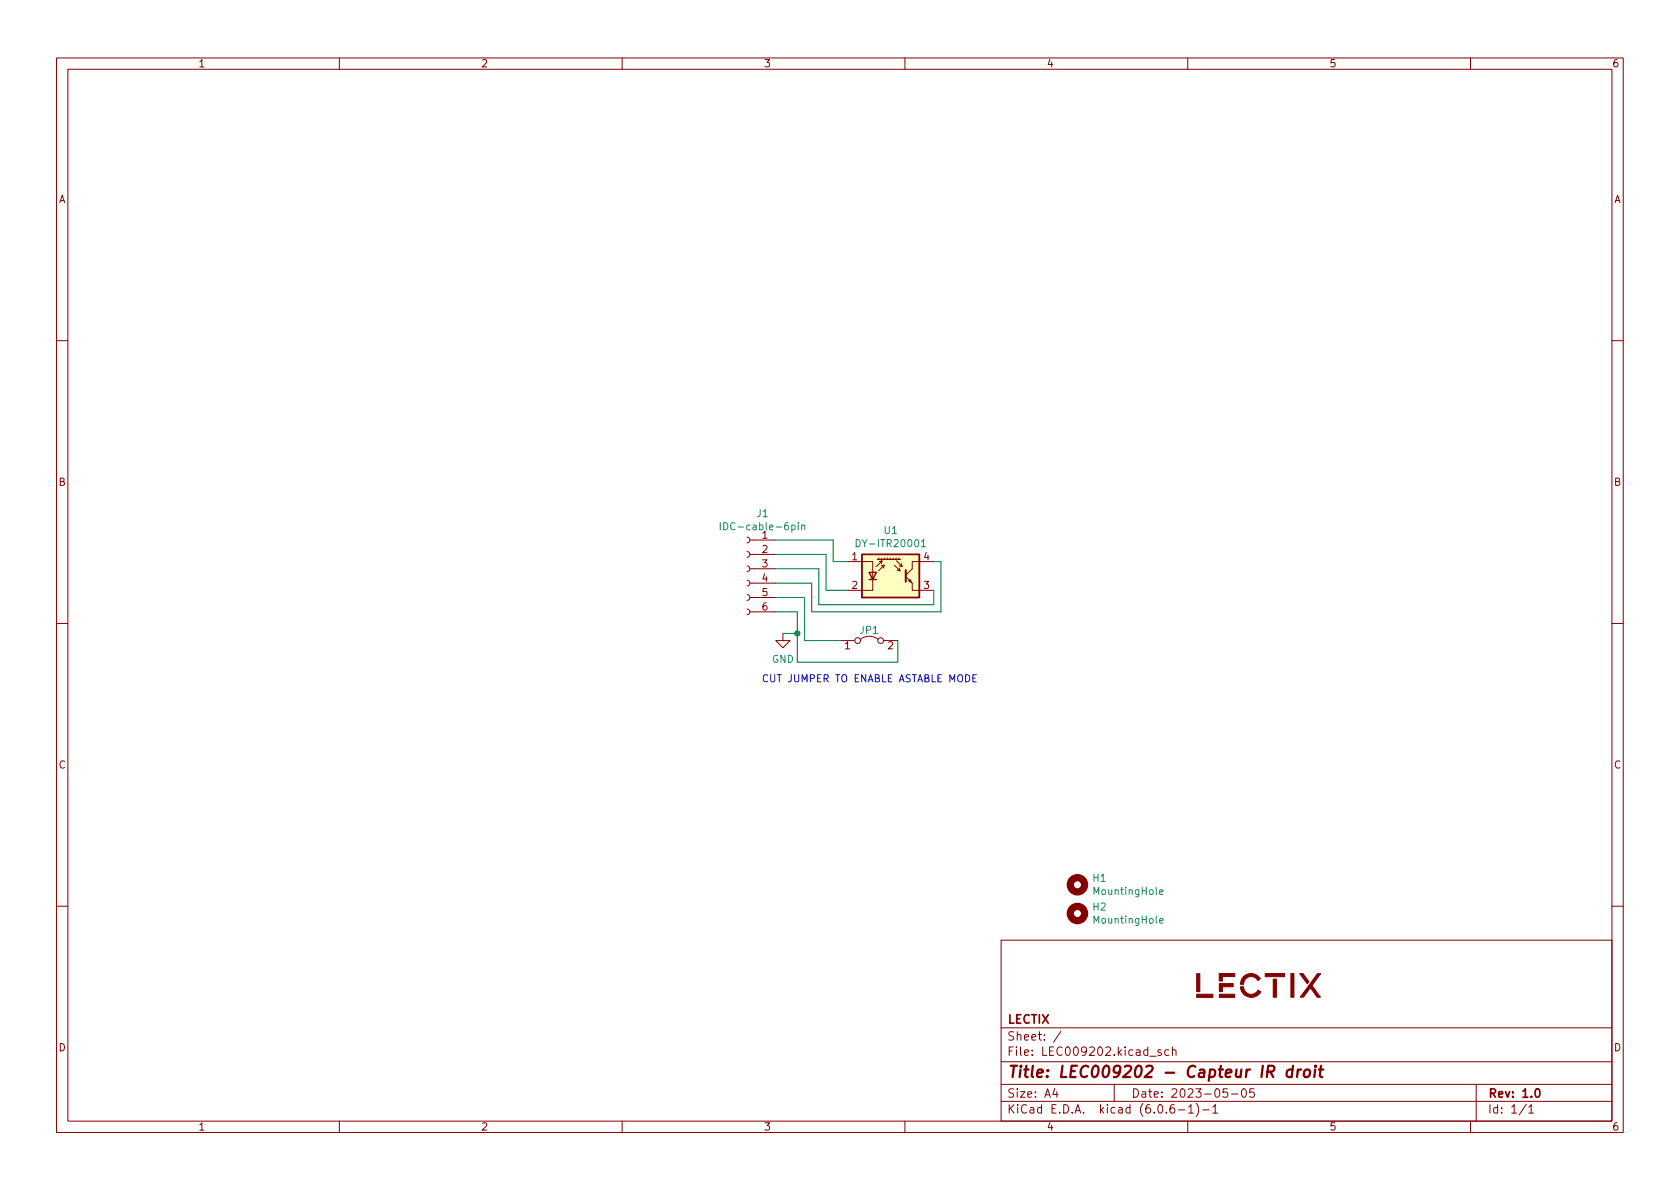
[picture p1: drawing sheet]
<svg xmlns="http://www.w3.org/2000/svg" width="297mm" height="210mm" viewBox="0 0 297 210" stroke-linecap="round" stroke-linejoin="round" font-family="sans-serif">
<g fill="none" stroke="#840000" stroke-width=".18">
<path d="M10 10.2h277v190.1h-277zM12 12.2h273v186.1h-273zM60 10.2v2M110 10.2v2M160 10.2v2M210 10.2v2M260 10.2v2M10 60.2h2M285 60.2h2M132.1 97.5l.3 .2 .2 .3-.2 .4-.3 .1M132.1 95l.3 .1 .2 .4-.2 .4-.3 .1M132.6 98h4.6"/>
<path d="M132.6 95.5h4.6M149.9 99.3h4.4v5.1h-4.4M155.1 98.9h4.2M155.4 99.3l.6-.1-1.1 1M155.4 98.7l-.2 .2M156 98.7l-.3 .2M156 99.2l-.2 .5M156.3 99.9l-.1 .6M156.5 98.7l-.3 .2M157 98.7l-.3 .2M157.5 98.7l-.3 .2M158 98.7l-.3 .2"/>
<path d="M158.1 99.9l1 1.1-.1-.5M158.5 99.2l1 1-.1-.5M158.5 98.7l-.3 .2M159 98.7l-.3 .2M165.1 99.3h-3.8v1.3l-1.2 1.1M10 110.2h2M132.1 107.7l.3 .1 .2 .4-.2 .4-.3 .1M132.1 105.2l.3 .1 .2 .4-.2 .3-.3 .2M132.1 102.6l.3 .2 .2 .3-.2 .4-.3 .1M132.1 100.1l.3 .1 .2 .4-.2 .3-.3 .2M132.6 108.2h4.6M132.6 105.7h4.6"/>
<path d="M132.6 103.1h4.6M132.6 100.6h4.6M138.4 112v1.3h1.3l-1.3 1.2-1.2-1.2h1.2M148.6 113.3h2.5M152.1 113a2.54 2.54 0 0 1 3.1 0M155.8 100.1l.5-.2-1 1.1M156.2 113.3h2.5M158.6 100.8l.5 .2M159 100.1l.5 .1M160.1 102l1.2 1.1v1.3h3.8M160.7 102.7l.2-.2 .3 .5zM285 110.2h2"/>
<path d="M10 160.2h2M177 166.3h108v32h-108zM285 160.2h2M60 198.3v2M110 198.3v2M160 198.3v2M177 194.8h108M177 191.8h108M177 187.8h108M177 181.8h108M186.5 192.5l-.4 1h1M186.9 193v1"/>
<path d="M187.6 182.4l-1.3 1.9M197 191.8v3M203.3 186.8h1.1M205.3 185.7l-.4-.1-.2 .2 .1 .3 .5 .1v.4h-.6M206.6 185.7l-.4-.1-.3 .3v.4l.2 .3h.5M207.3 185.8l.2-.2 .4 .1v.9M207.3 185.1v1.5M207.6 195.3a.59 .59 0 0 0-.7 .7v.5l.1 .3h.4l.2-.1 .1-.5-.1-.2-.5-.1-.2 .3M208.4 196.3h1.1M210 198.3v2M210.1 195.8l.5-.5v1.5M210.1 196.8h.9"/>
<path d="M211.5 195.1a1.72 1.72 0 0 1 0 2.3M212.6 196.3h1.2M214.4 195.8l.5-.5v1.5M214.4 196.8h.9M217 192.5h-.7l-.1 .7 .2-.1 .5 .1 .2 .2-.1 .5-.2 .1-.6-.1M217.7 193.5h1.2M219.7 192.6l.2-.1a.81 .81 0 0 1 .5 .7 .81 .81 0 0 1-.3 .8h-.1a.81 .81 0 0 1-.6-.6 .81 .81 0 0 1 .3-.8zM221.7 192.5h-.7l-.1 .7 .2-.1 .5 .1 .2 .2-.1 .5-.2 .1-.6-.1M260 198.3v2M261 191.8v6.5M269.9 195.3l-1.3 1.9M270.3 195.8l.4-.5v1.5"/>
<path d="M270.3 196.8h.9"/>
<circle cx="151.6" cy="113.3" r=".51"/>
<circle cx="155.7" cy="113.3" r=".51"/>
</g>
<path d="M271.6 192.6l.2-.1a.82 .82 0 0 1 .6 .7 .82 .82 0 0 1-.3 .8h-.2a.81 .81 0 0 1-.6-.6 .81 .81 0 0 1 .3-.8z" fill="none" stroke="#840000" stroke-width=".3"/>
<path d="M224.1 189.5h.8a.55 .55 0 0 0 .4-.5 .55 .55 0 0 0-.3-.5h-.8l-.2 2M224.6 189.5l.5 1M228.5 189.2a.66 .66 0 0 0-1 .3v.6l.1 .3 .2 .1 .6-.1M228.6 188.5l-.2 2M229.5 189.1l-.2 1.4M230.1 189.1l-.4 .1-.3 .3M230.7 189.3a.52 .52 0 0 1 .5-.2 .52 .52 0 0 1 .4 .4v.6a.55 .55 0 0 1-.6 .4 .55 .55 0 0 1-.5-.4zM232.5 189.1l-.1 1.4M232.6 188.5l-.1 .1 .1 .1 .1-.1-.1-.1v.2M233.2 189.1h.8M233.6 188.5l-.2 1.7v.2l.4 .1" fill="none" stroke="#840000" stroke-width=".4"/>
<g fill="#840000" stroke="#840000" stroke-width=".18">
<path d="M211.6 172.2h.5v3.2h-.5z"/>
<path d="M211.6 175.8h2.9v.6h-2.9z"/>
<path d="M215.6 175.8h2.7v.6h-2.7z"/>
<path d="M225.1 173.1h.6v3.2h-.6z"/>
<path d="M223.7 172.2h3.4v.5h-3.4z"/>
<path d="M228.2 172.2h.6v4.1h-.6z"/>
<path d="M215.6 173.9h2.4v.6h-1.9v.9h-.5z"/>
<path d="M215.6 172.2h2.7v.5h-2.2v.8h-.5z"/>
<path d="M229.8 172.2h.6l.5 .7a.81 .81 0 0 1 .4 .8l-.2 .3z"/>
<path d="M219.8 172.7a1.9 1.9 0 0 1 2.8 .1l.2 .3-.4 .3-.2-.3a1.44 1.44 0 0 0-1.3-.4l-.5 .2-.3 .4-.2 .8h-.6l.2-.9z"/>
<path d="M219.3 174.5h.6a1.32 1.32 0 0 0 2 1.1l.5-.5 .5 .2a.37 .37 0 0 1-.3 .5 1.91 1.91 0 0 1-2.1 .4 1.91 1.91 0 0 1-1.2-1.7z"/>
<path d="M232.9 172.2h.6l-1.5 2.1 1.5 2h-.6l-1.2-1.6-1.2 1.6h-.6z"/>
</g>
<g fill="none" stroke="#840000" stroke-width="1.3">
<circle cx="190.5" cy="156.5" r="1.27"/>
<circle cx="190.5" cy="161.5" r="1.27"/>
</g>
<path d="M127.4 92.4v1.3M128 92.4a.64 .64 0 0 1 .7 .7 .64 .64 0 0 1-.7 .6zM141.1 92.4v.1M141.1 92.8v.9M141.7 93l.2-.2 .3 .1 .1 .8M141.7 92.8v.9M151.4 95.4a.64 .64 0 0 1 .7 .6 .64 .64 0 0 1-.7 .7zM162.9 95.8l.4-.4v1.3M162.9 96.7h.7M205 157.8l.6-.2v-.2l-.4-.1-.2 .2 .1 .6h.5M205 162.8l.6-.1v-.2l-.4-.1-.2 .2 .1 .6h.5" fill="none" stroke="#008484" stroke-width=".18"/>
<path d="M152.4 98h10.2v7.7h-10.2z" fill="#ffffc2" stroke="#ffffc2" stroke-width=".18"/>
<path d="M152.4 98h10.2v7.7h-10.2zM153.7 101.2h1.2l-.6 1.3zM153.7 102.5h1.2" fill="none" stroke="#840000" stroke-width=".25"/>
<path d="M160.1 100.8v2.1" fill="none" stroke="#840000" stroke-width=".36"/>
<path d="M170.7 119.3a.64 .64 0 0 1 .8 .6 .64 .64 0 0 1-.8 .7zM172 119.9h.4M172.6 119.3h-.6v1.3h.6" fill="none" stroke="#0000c2" stroke-width=".18"/>
<path d="M137.2 95.5h10.1v3.8h2.6M137.2 98h8.8v6.4h3.9M165.1 99.3h1.3v8.9h-22.9v-5.1h-6.3M137.2 108.2h3.8v8.9h17.7v-3.8M137.2 105.7h5v7.6h6.4M137.2 100.6h7.6v6.3h20.3v-2.5M138.4 112h2.6" fill="none" stroke="#008400" stroke-width=".18"/>
<circle cx="141" cy="112" r=".46" fill="#008400" stroke="#008400" stroke-width=".18"/>
<text font-size="2.8" fill="#840000" x="178" y="190.6">Title: LEC009202 - Capteur IR droit</text>
<g font-size="2.1" fill="#840000">
<text x="178" y="184">Sheet: /</text>
<text x="178" y="181">LECTIX</text>
<text x="178" y="186.7">File: LEC009202.kicad_sch</text>
<text x="178" y="196.9">KiCad E.D.A. kicad (6.0.6-1)-1</text>
<text x="178" y="194.1">Size: A4</text>
<text x="200" y="194.1">Date: 2023-05-05</text>
<text x="263" y="194.1">Rev: 1.0</text>
<text x="263" y="196.9">Id: 1/1</text>
</g>
<g font-size="1.8" fill="#840000">
<text x="35" y="11.9">1</text>
<text x="85" y="11.9">2</text>
<text x="135" y="11.9">3</text>
<text x="185" y="11.9">4</text>
<text x="235" y="11.9">5</text>
<text x="285" y="11.9">6</text>
<text x="10.3" y="35.9">A</text>
<text x="285.3" y="35.9">A</text>
<text x="10.3" y="85.9">B</text>
<text x="285.3" y="85.9">B</text>
<text x="134.8" y="95.2">1</text>
<text x="134.8" y="97.8">2</text>
<text x="134.8" y="100.3">3</text>
<text x="150.6" y="99.1">1</text>
<text x="163.3" y="99.1">4</text>
<text x="134.8" y="102.9">4</text>
<text x="134.8" y="105.4">5</text>
<text x="134.8" y="107.9">6</text>
<text x="150.6" y="104.1">2</text>
<text x="163.3" y="104.1">3</text>
<text x="149.4" y="114.8">1</text>
<text x="157" y="114.8">2</text>
<text x="10.3" y="135.9">C</text>
<text x="285.3" y="135.9">C</text>
<text x="10.3" y="185.9">D</text>
<text x="285.3" y="185.9">D</text>
<text x="35" y="199.9">1</text>
<text x="85" y="199.9">2</text>
<text x="135" y="199.9">3</text>
<text x="185" y="199.9">4</text>
<text x="235" y="199.9">5</text>
<text x="285" y="199.9">6</text>
</g>
<g font-size="1.8" fill="#008484">
<text x="128.6" y="93.7">IDC-cable-6pin</text>
<text x="133.8" y="91.4">J1</text>
<text x="156.3" y="94.4">U1</text>
<text x="152.1" y="96.7">DY-ITR20001</text>
<text x="152.1" y="112.1">JP1</text>
<text x="136.5" y="117.2">GND</text>
<text x="193.3" y="155.9">H1</text>
<text x="193.3" y="161">H2</text>
<text x="193.6" y="158.2">MountingHole</text>
<text x="193.6" y="163.3">MountingHole</text>
</g>
<text font-size="1.8" fill="#0000c2" x="134.6" y="120.6">CUT JUMPER TO ENABLE ASTABLE MODE</text>
</svg>
